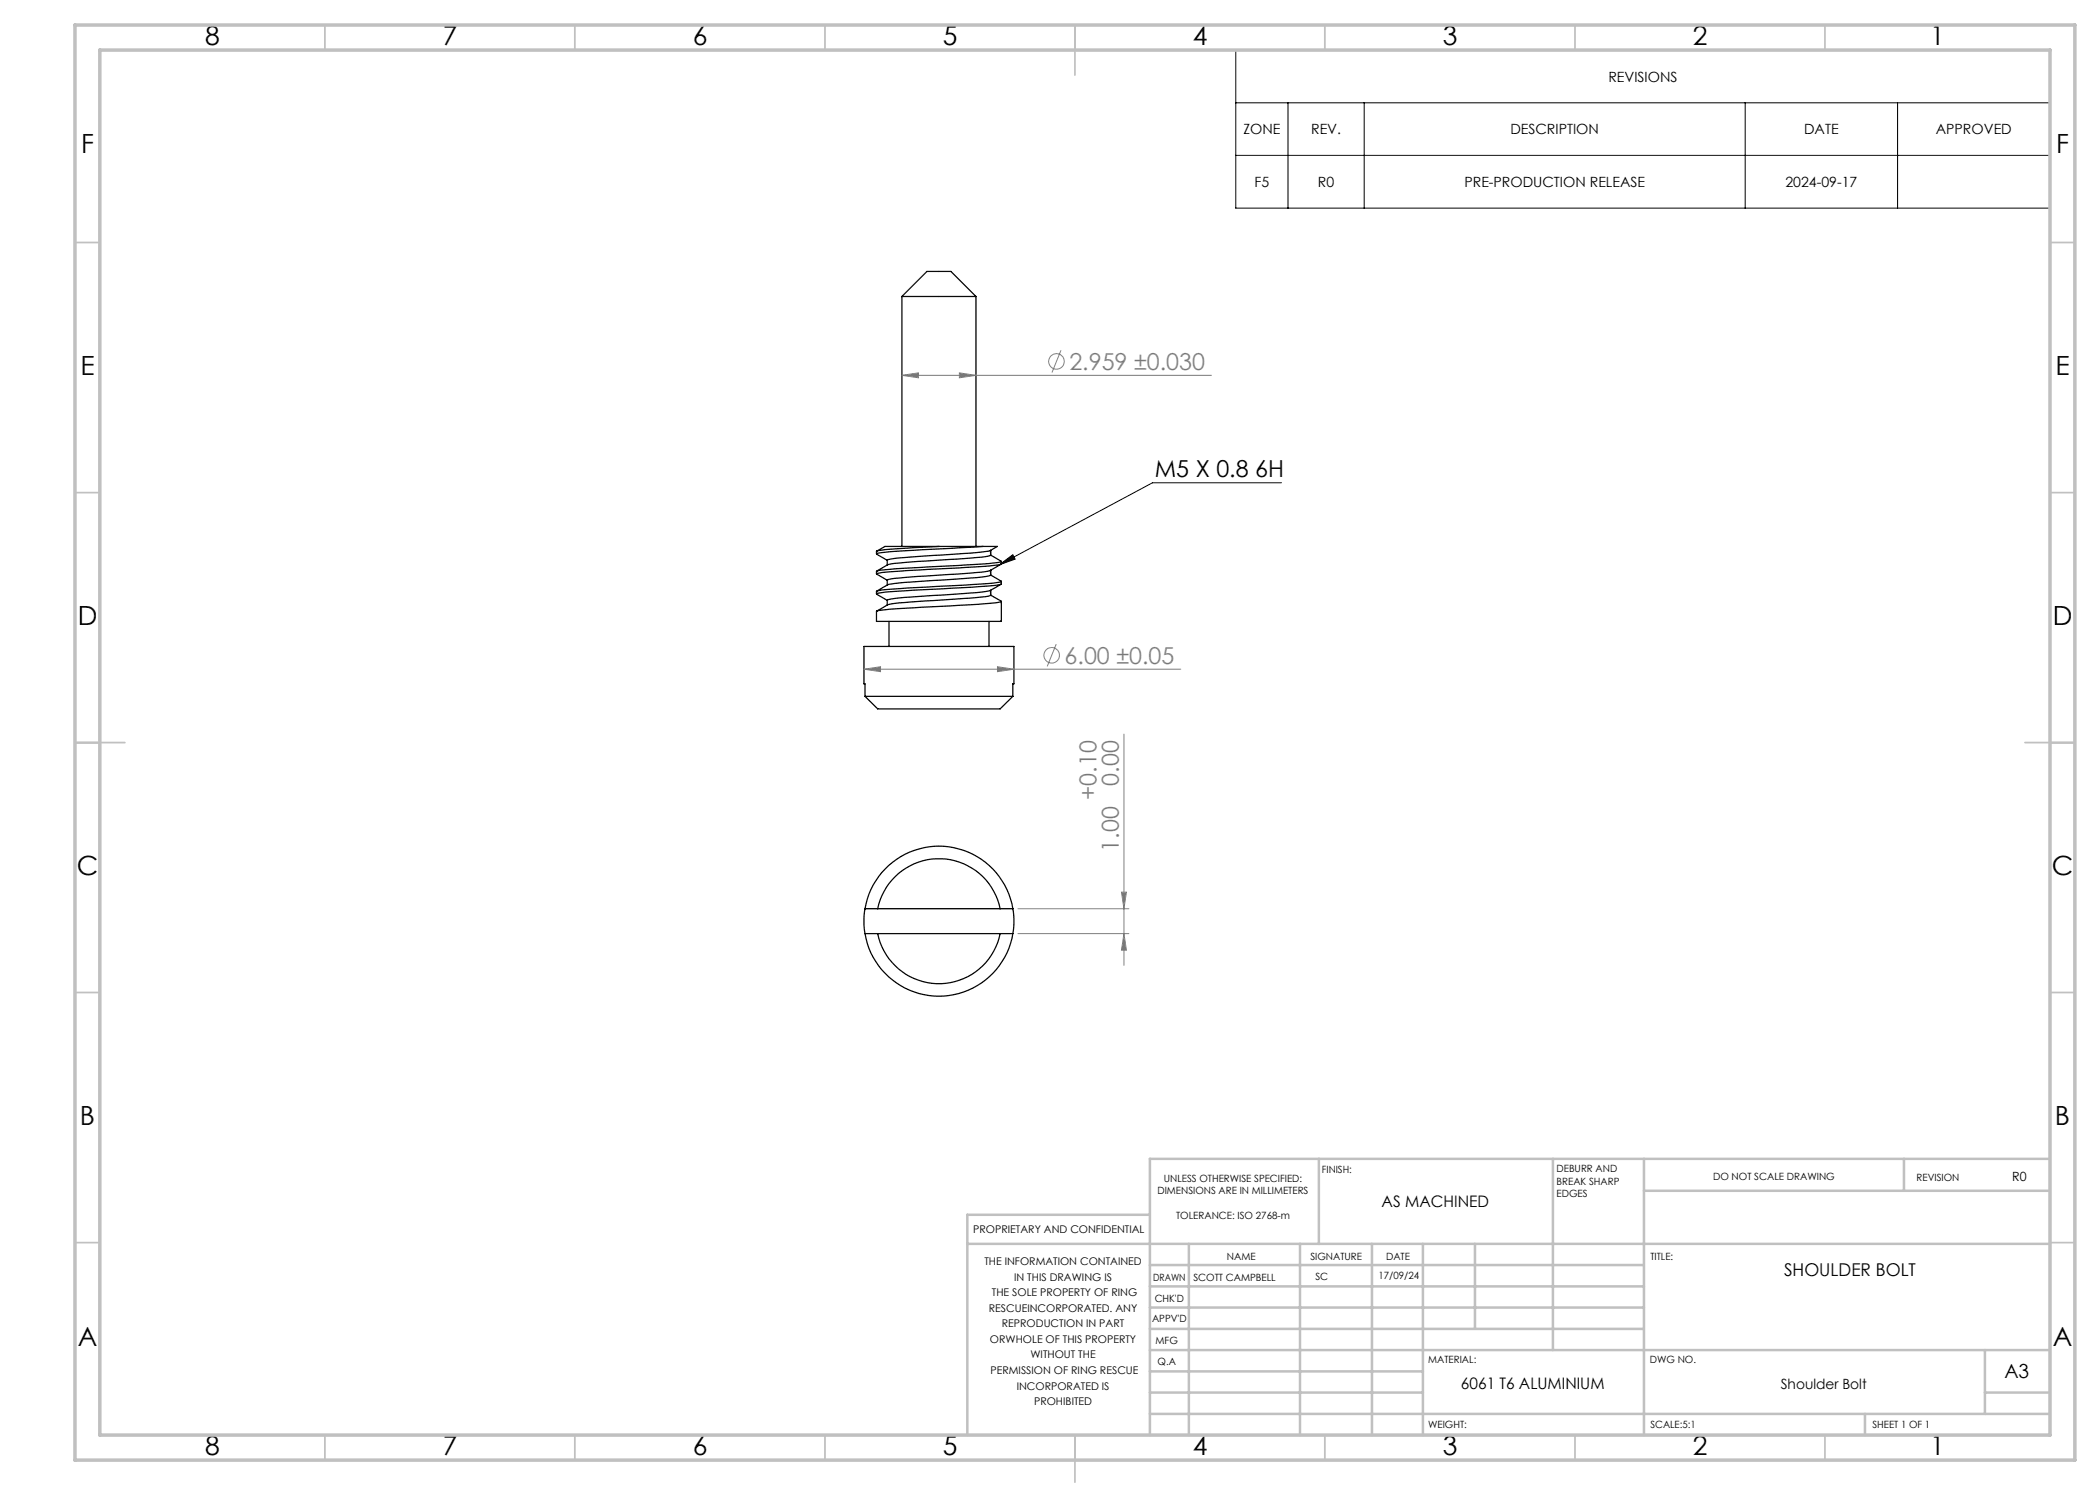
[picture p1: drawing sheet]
<svg xmlns="http://www.w3.org/2000/svg" width="420mm" height="297mm" viewBox="0 0 420 297" stroke-linecap="round" stroke-linejoin="round" font-family="sans-serif">
<g fill="none" stroke="#000" stroke-width=".25">
<path d="M180.4 59.3h14.8M180.4 59.3l5-5h4.8l5 5M180.4 59.3v50M195.2 59.3v50M175.3 110.2a110.8 110.8 0 0 1 15.7-.9h5.6l-15.3 .8a29.3 29.3 0 0 0-6 .7zM175.3 114.8l2.1 1.3v.9M175.3 110.8l2.1 1.3v.9M175.3 118.8l2.1 1.3M187.8 109.3h-10.8l-1.7 .9M196.6 109.3h2.9a4.7 4.7 0 0 1-3.2 1.1l-11.2 .8a43.1 43.1 0 0 0-7.6 .8M198.1 119l2.2 1.3a178.2 178.2 0 0 1-17.6 1.3h-1.4a29.3 29.3 0 0 0-6 .7v2h25M198.1 115l2.2 1.3a13.9 13.9 0 0 1-4.6 .5l-1.2 .1a282.5 282.5 0 0 0-19 1.3h-.2v.6a16.8 16.8 0 0 1 4.8-.6l1.2-.1a258.5 258.5 0 0 0 18.9-1.2l.1-.6"/>
<path d="M198.1 111l2.2 1.3a29.2 29.2 0 0 1-7.2 .7l-11.8 .6a24.7 24.7 0 0 0-6 .7v.5a92.7 92.7 0 0 1 11.9-1l8.5-.5a13.9 13.9 0 0 0 4.6-.5v-.5M198.1 114l-.1 1.1a146.8 146.8 0 0 1-14.4 1.2l-4.7 .4a3.6 3.6 0 0 0-2.3 .8l-1.3 .7M198.1 110.1v1l-1 .2-18.2 1.4a3.9 3.9 0 0 0-2.3 .8l-1.3 .7M198.1 119l-1 .3-3 .3-9 .6a41.7 41.7 0 0 0-7.6 .8l-2.2 1.2M198.1 118.1v.9M200.2 112.9l-1.1 .6a5.7 5.7 0 0 1-3.8 1l-10.2 .7a37.1 37.1 0 0 0-7.6 .8M200.2 116.9l-1.1 .6a9.2 9.2 0 0 1-5 1.1l-9 .6a43.1 43.1 0 0 0-7.6 .8M173 139.3l2.5 2.5h24.5l2.6-2.5M173 139.3h29.6M173 139.3v-2.5h-.2v-7.5h30v7.5h-.2v2.5M177.4 120v1M177.8 124.3v5"/>
<path d="M197.8 124.3v5M200.2 124.2l.1 .1M200.3 120.3v4M173 186.7a15 15 0 0 0 14.8 12.5 15 15 0 0 0 14.8-12.5M173 181.7a15 15 0 0 1 14.8-12.5 15 15 0 0 1 14.8 12.5M173 181.7a14.7 14.7 0 0 0 0 5M173 186.7h29.6M173 181.7h29.6M175.5 186.7a12.5 12.5 0 0 0 12.3 10 12.5 12.5 0 0 0 12.2-10M175.5 181.7a12.5 12.5 0 0 1 12.3-9.9 12.5 12.5 0 0 1 12.2 9.9M202.6 181.7a14.7 14.7 0 0 1 0 5"/>
</g>
<g fill="none" stroke="#808080" stroke-width=".2">
<path d="M180.4 75.1l3.3-.5v1zM180.4 75.1h61.9M191.9 74.6l3.3 .5-3.3 .5zM212.2 70.1l-1.8 4.4M172.8 133.8l3.3-.5v1zM172.8 133.8h63.3M199.5 133.3l3.3 .5-3.3 .5zM211.2 128.8l-1.8 4.5M224.8 146.8v46.3M224.3 178.4h1l-.5 3.3zM203.6 181.7h22.2M203.6 186.7h22.2"/>
<path d="M224.8 186.7l.5 3.3h-1z"/>
<circle cx="211.3" cy="72.3" r="1.56"/>
<circle cx="210.3" cy="131.1" r="1.56"/>
</g>
<path d="M247.2 10h162.8v31.6h-162.8zM247.2 20.6h162.8M247.2 31.1h162.8M257.6 20.6v21M272.8 20.6v21M349 20.6v21M379.5 20.6v21M256.3 96.6h-25.8l-30.6 16.4M199.9 113l2.7-2.1 .4 .9z" fill="none" stroke="#000" stroke-width=".2"/>
<g fill="none" stroke="#c0c0c0" stroke-width=".35">
<path d="M65 5v5M115 5v5M165 5v5M215 5v10M265 5v5M315 5v5M365 5v5M15 48.5h5M410 48.5h5M15 98.5h5M410 98.5h5M15 148.5h10"/>
<path d="M405 148.5h10M15 198.5h5M410 198.5h5M15 248.5h5M410 248.5h5M65 287v5M115 287v5M165 287v5M215 287v9.4M265 287v5M315 287v5M365 287v5"/>
</g>
<g fill="none" stroke="#c0c0c0" stroke-width=".5">
<path d="M263.8 231.8v17M310.6 231.8v38.2M328.8 231.8v55.2M328.8 238.2h81.2M380.8 231.8v6.4M410 231.8h-180v55.2M193.5 248.8h216.5M230 257.3h98.8M230 253h98.8M230 243h-36.5v44M237.8 248.8v38.2M260 248.8v38.2"/>
<path d="M274.4 248.8v38.2M284.6 248.8v38.2M295 248.8v17M230 265.8h98.8M230 261.5h98.8M230 278.5h54.6M230 274.3h54.6M230 270h180M397 278.5h13M397 270v12.8M230 282.8h180M373 282.8v4.2"/>
</g>
<path d="M15 5h400v287h-400zM20 10h390v277h-390z" fill="none" stroke="#c0c0c0" stroke-width=".7"/>
<path d="M199.9 113l2.7-2.1 .4 .9z" fill="#000"/>
<g fill="#808080">
<path d="M180.4 75.1l3.3-.5v1zM191.9 74.6l3.3 .5-3.3 .5zM172.8 133.8l3.3-.5v1zM199.5 133.3l3.3 .5-3.3 .5z"/>
<path d="M224.3 178.4h1l-.5 3.3zM224.8 186.7l.5 3.3h-1z"/>
</g>
<g font-size="5.3">
<text x="41" y="8.9">8</text>
<text x="88.5" y="8.9">7</text>
<text x="138.5" y="8.9">6</text>
<text x="188.5" y="8.9">5</text>
<text x="238.5" y="8.9">4</text>
<text x="288.5" y="8.9">3</text>
<text x="338.5" y="8.9">2</text>
<text x="386" y="8.9">1</text>
<text x="16.2" y="30.7">F</text>
<text x="411.2" y="30.7">F</text>
<text x="16.1" y="74.9">E</text>
<text x="411.1" y="74.9">E</text>
<text x="15.5" y="124.9">D</text>
<text x="410.5" y="124.9">D</text>
<text x="15.4" y="174.9">C</text>
<text x="410.4" y="174.9">C</text>
<text x="16" y="224.9">B</text>
<text x="411" y="224.9">B</text>
<text x="15.5" y="269.2">A</text>
<text x="410.5" y="269.2">A</text>
<text x="41" y="290.9">8</text>
<text x="88.5" y="290.9">7</text>
<text x="138.5" y="290.9">6</text>
<text x="188.5" y="290.9">5</text>
<text x="238.5" y="290.9">4</text>
<text x="288.5" y="290.9">3</text>
<text x="338.5" y="290.9">2</text>
<text x="386" y="290.9">1</text>
</g>
<g font-size="4.7" fill="#808080">
<text x="213.9" y="74">2.959 ±0.030</text>
<text x="212.9" y="132.8">6.00 ±0.05</text>
<text x="219.3" y="160" transform="rotate(-90 219.3 160)">+0.10</text>
<text x="223.8" y="157.2" transform="rotate(-90 223.8 157.2)">0.00</text>
<text x="223.7" y="170.3" transform="rotate(-90 223.7 170.3)">1.00</text>
</g>
<text font-size="4.7" x="231" y="95.5">M5 X 0.8 6H</text>
<text font-size="3.9" x="400.9" y="275.5">A3</text>
<text font-size="3.5" x="356.8" y="255.3">SHOULDER BOLT</text>
<g font-size="3.2">
<text x="276.3" y="241.4">AS MACHINED</text>
<text x="292.2" y="277.9">6061 T6 ALUMINIUM</text>
</g>
<g font-size="2.8">
<text x="321.7" y="16.3">REVISIONS</text>
<text x="248.7" y="26.9">ZONE</text>
<text x="262.2" y="26.9">REV.</text>
<text x="302.1" y="26.9">DESCRIPTION</text>
<text x="360.8" y="26.9">DATE</text>
<text x="387.2" y="26.9">APPROVED</text>
<text x="250.9" y="37.4">F5</text>
<text x="263.6" y="37.4">R0</text>
<text x="292.9" y="37.4">PRE-PRODUCTION RELEASE</text>
<text x="357.1" y="37.4">2024-09-17</text>
<text x="356.2" y="277.9">Shoulder Bolt</text>
</g>
<text font-size="2.5" x="402.4" y="236.1">R0</text>
<g font-size="2.1">
<text x="194.7" y="246.6">PROPRIETARY AND CONFIDENTIAL</text>
<text x="196.9" y="253">THE INFORMATION CONTAINED</text>
<text x="202.8" y="256.1">IN THIS DRAWING IS</text>
<text x="197.8" y="262.3">RESCUEINCORPORATED. ANY</text>
<text x="198.4" y="259.2">THE SOLE PROPERTY OF RING</text>
<text x="198" y="268.6">ORWHOLE OF THIS PROPERTY</text>
<text x="200.4" y="265.5">REPRODUCTION IN PART</text>
<text x="198.1" y="274.8">PERMISSION OF RING RESCUE</text>
<text x="206.1" y="271.7">WITHOUT THE</text>
<text x="203.3" y="277.9">INCORPORATED IS</text>
<text x="206.8" y="281">PROHIBITED</text>
</g>
<g font-size="2">
<text x="231.5" y="238.8">DIMENSIONS ARE IN MILLIMETERS</text>
<text x="232.8" y="236.3">UNLESS OTHERWISE SPECIFIED:</text>
<text x="264.4" y="234.6">FINISH:</text>
<text x="311.3" y="234.5">DEBURR AND</text>
<text x="311.3" y="237">BREAK SHARP</text>
<text x="311.3" y="239.5">EDGES</text>
<text x="342.6" y="236">DO NOT SCALE DRAWING</text>
<text x="383.3" y="236.2">REVISION</text>
<text x="235.2" y="243.8">TOLERANCE: ISO 2768-m</text>
<text x="245.4" y="251.9">NAME</text>
<text x="262.1" y="251.9">SIGNATURE</text>
<text x="277.2" y="251.9">DATE</text>
<text x="330.1" y="251.9">TITLE:</text>
<text x="230.6" y="256.1">DRAWN</text>
<text x="238.7" y="256.1">SCOTT CAMPBELL</text>
<text x="263.1" y="256">SC</text>
<text x="275.7" y="255.9">17/09/24</text>
<text x="230.9" y="260.3">CHK'D</text>
<text x="230.4" y="264.4">APPV'D</text>
<text x="231.1" y="268.8">MFG</text>
<text x="231.5" y="273">Q.A</text>
<text x="285.6" y="272.5">MATERIAL:</text>
<text x="330" y="272.5">DWG NO.</text>
<text x="285.6" y="285.5">WEIGHT:</text>
<text x="330.1" y="285.6">SCALE:5:1</text>
<text x="374.5" y="285.6">SHEET 1 OF 1</text>
</g>
</svg>
